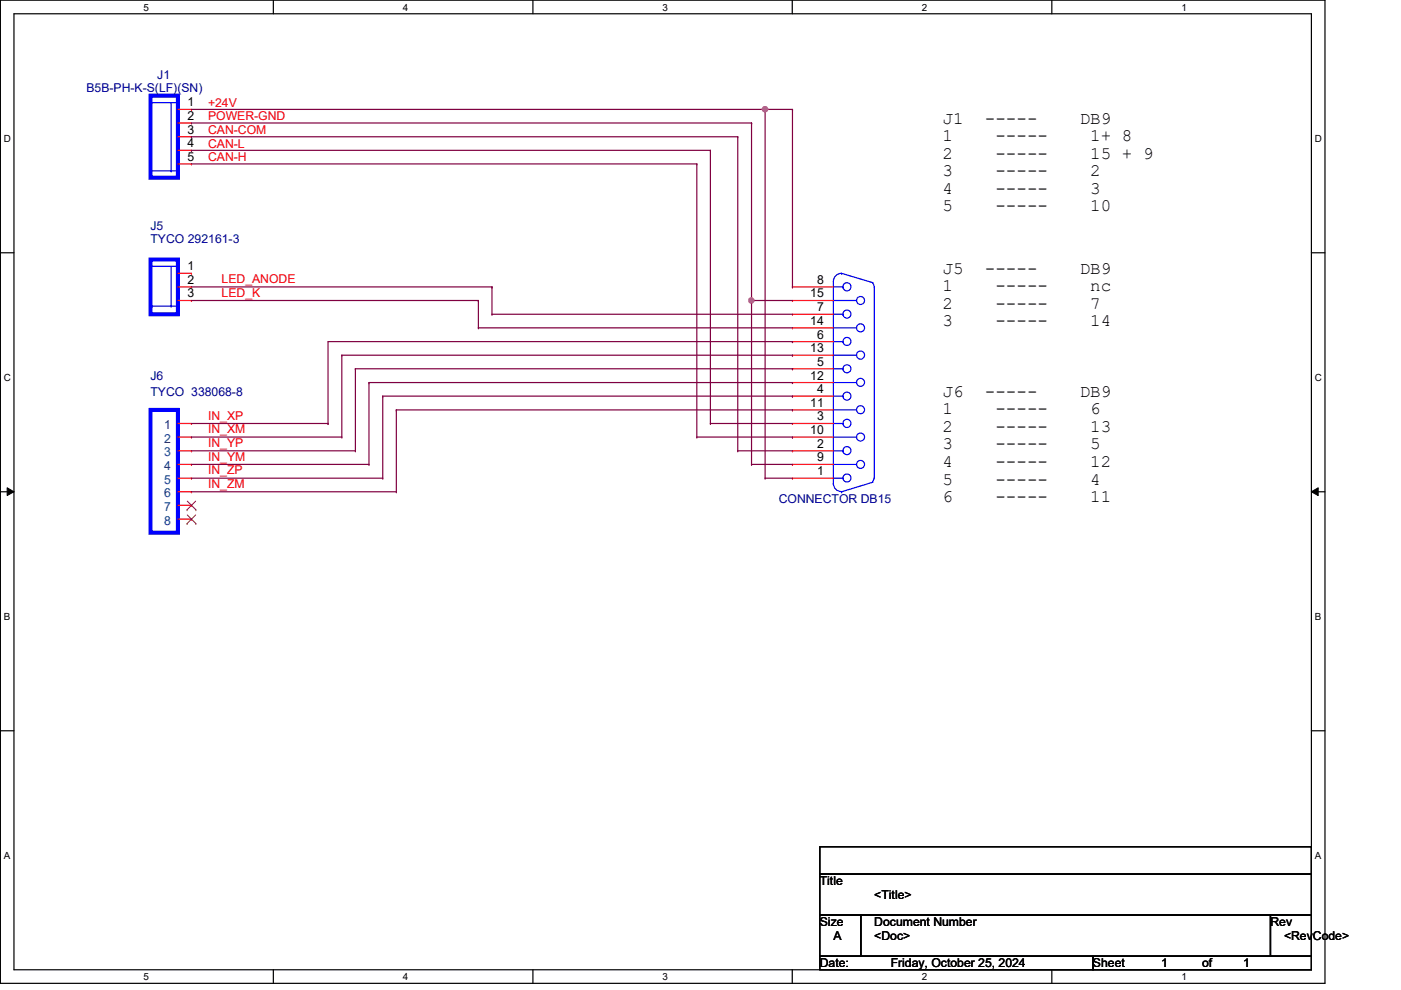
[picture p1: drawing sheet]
<svg xmlns="http://www.w3.org/2000/svg" width="297mm" height="210mm" viewBox="0 0 297 210" stroke-linecap="round" stroke-linejoin="round" font-family="sans-serif">
<path d="M.1 0h280.8v208.5h-280.8zM3 2.9h275v202.7h-275z" fill="none" stroke="#000" stroke-width=".25"/>
<g fill="#fff">
<path d="M30.4 .3h1.2v2.4h-1.2z"/>
<path d="M30.4 205.9h1.2v2.3h-1.2z"/>
</g>
<path d="M58 0v2.9M58 205.6v2.9" fill="none" stroke="#000" stroke-width=".25"/>
<g fill="#fff">
<path d="M85.4 .3h1.2v2.4h-1.2z"/>
<path d="M85.4 205.9h1.2v2.3h-1.2z"/>
</g>
<path d="M113 0v2.9M113 205.6v2.9" fill="none" stroke="#000" stroke-width=".25"/>
<g fill="#fff">
<path d="M140.5 .3h1.1v2.4h-1.1z"/>
<path d="M140.5 205.9h1.1v2.3h-1.1z"/>
</g>
<path d="M168 0v2.9M168 205.6v2.9" fill="none" stroke="#000" stroke-width=".25"/>
<g fill="#fff">
<path d="M195.4 .3h1.2v2.4h-1.2z"/>
<path d="M195.4 205.9h1.2v2.3h-1.2z"/>
</g>
<path d="M223 0v2.9M223 205.6v2.9" fill="none" stroke="#000" stroke-width=".25"/>
<g fill="#fff">
<path d="M250.5 .3h1.1v2.4h-1.1z"/>
<path d="M250.5 205.9h1.1v2.3h-1.1z"/>
<path d="M.8 28.2h1.5v2.4h-1.5z"/>
<path d="M278.8 28.2h1.4v2.4h-1.4z"/>
<path d="M.8 78.9h1.5v2.3h-1.5z"/>
<path d="M278.8 78.9h1.4v2.3h-1.4z"/>
</g>
<path d="M.1 53.6h2.9M278 53.6h2.9" fill="none" stroke="#000" stroke-width=".25"/>
<g fill="#fff">
<path d="M.8 129.6h1.4v2.3h-1.4z"/>
<path d="M278.8 129.6h1.3v2.3h-1.3z"/>
</g>
<path d="M.1 104.3h2.9M278 104.3h2.9" fill="none" stroke="#000" stroke-width=".25"/>
<path d="M1.5 103.4l1.5 .9-1.5 .8zM278 104.3l1.5-.9v1.7z" fill="#000"/>
<path d="M1.5 103.4l1.5 .9-1.5 .8zM278 104.3l1.5-.9v1.7z" fill="none" stroke="#000" stroke-width=".21"/>
<g fill="#fff">
<path d="M.8 180.3h1.4v2.3h-1.4z"/>
<path d="M278.8 180.3h1.3v2.3h-1.3z"/>
</g>
<path d="M.1 154.9h2.9M278 154.9h2.9M173.8 179.5h104.2v5.8h-104.2zM173.8 185.3h104.2v8.7h-104.2zM173.8 194h8.7v8.7h-8.7zM182.5 194h86.9v8.7h-86.9zM269.4 194h8.6v8.7h-8.6zM173.8 202.7h57.9v2.9h-57.9zM231.7 202.7h46.3v2.9h-46.3z" fill="none" stroke="#000" stroke-width=".25"/>
<path d="M31.9 20.3h5.8v17.4h-5.8zM31.9 55h5.8v11.6h-5.8zM31.9 86.9h5.8v26h-5.8z" fill="none" stroke="#00f" stroke-width=".85"/>
<g fill="none" stroke="#00f" stroke-width=".25">
<path d="M31.9 21.8h.1M31.9 36.2h.1M31.9 21.8h5.8M31.9 36.2h5.8M36.3 36.2h.1M36.3 21.8v14.4M31.9 56.5h.1M31.9 56.5h5.8M36.3 56.5v8.4M178.4 58h.1M178.4 58a1.7 1.7 0 0 0-1.7 1.7v42.8M178.4 58l6.7 1.9"/>
<path d="M185 60l.3 .8M32.2 64.9h.1M32.2 64.9h5.5M36.3 64.9h.1M176.7 63.7h.1M176.7 69.5h.1M176.7 75.3h.1M176.7 60.8h2M176.7 63.7h4.9M176.7 66.6h2M176.7 69.5h4.9M176.7 72.4h2"/>
<path d="M176.7 75.3h4.9M176.7 78.2h2M178.7 60.8h.1M178.7 66.6h.1M178.7 72.4h.1M178.7 78.2h.1M185.4 60.8h.1M185.4 60.8v40.6M176.7 81.1h.1M176.7 86.9h.1M176.7 92.7h.1M176.7 98.5h.1"/>
<path d="M176.7 81.1h4.9M176.7 84h2M176.7 86.9h4.9M176.7 89.8h2M176.7 92.7h4.9M176.7 95.6h2M176.7 98.5h4.9M178.7 84h.1M178.7 89.8h.1M178.7 95.6h.1M176.7 102.5h.1M176.7 102.5a1.7 1.7 0 0 0 1.7 1.7"/>
<path d="M176.7 101.4h2M178.4 104.3h.1M178.7 101.4h.1M185.1 102.2l-6.7 2.1M185.3 101.3l-.3 .9"/>
<circle cx="179.6" cy="60.8" r=".86"/>
<circle cx="179.6" cy="72.4" r=".85"/>
<circle cx="179.6" cy="78.2" r=".85"/>
<circle cx="179.6" cy="66.6" r=".85"/>
<circle cx="182.4" cy="75.3" r=".86"/>
<circle cx="182.4" cy="63.7" r=".85"/>
<circle cx="182.4" cy="69.5" r=".85"/>
<circle cx="179.6" cy="89.8" r=".86"/>
<circle cx="179.6" cy="84" r=".85"/>
<circle cx="179.6" cy="95.5" r=".85"/>
<circle cx="182.4" cy="92.7" r=".85"/>
<circle cx="182.4" cy="86.9" r=".85"/>
<circle cx="182.4" cy="98.5" r=".85"/>
<circle cx="182.4" cy="81.1" r=".85"/>
<circle cx="179.6" cy="101.3" r=".85"/>
</g>
<g fill="none" stroke="#f00" stroke-width=".25">
<path d="M37.7 23.2h2.9M37.7 26.1h2.9M37.7 29h2.9M37.7 31.9h2.9M37.7 34.8h2.9M40.6 23.2h.1M40.6 26.1h.1M40.6 29h.1M40.6 31.9h.1M40.6 34.8h.1M37.7 58h2.9M40.6 58h.1"/>
<path d="M37.7 60.8h2.9M37.7 63.7h2.9M40.6 60.8h.1M40.6 63.7h.1M168 60.8h.1M168 63.7h.1M168 66.6h.1M168 69.5h.1M168 72.4h.1M168 75.3h.1M168 78.2h.1M168 60.8h8.7"/>
<path d="M168 63.7h8.7M168 66.6h8.7M168 69.5h8.7M168 72.4h8.7M168 75.3h8.7M168 78.2h8.7M37.7 89.8h2.9M37.7 92.7h2.9M37.7 95.6h2.9M37.7 98.5h2.9M40.6 89.8h.1M40.6 92.7h.1"/>
<path d="M40.6 95.6h.1M40.6 98.5h.1M168 81.1h.1M168 84h.1M168 86.9h.1M168 89.8h.1M168 92.7h.1M168 95.6h.1M168 98.5h.1M168 89.8h8.7M168 92.7h8.7M168 95.6h8.7"/>
<path d="M168 98.5h8.7M168 81.1h8.7M168 84h8.7M168 86.9h8.7M37.7 101.4h2.9M37.7 104.3h2.9M37.7 107.1h2.9M37.7 110.1h2.9M40.6 101.4h.1M40.6 104.3h.1M40.6 107.1h.1M40.6 110.1h.1"/>
<path d="M168 101.4h.1M168 101.4h8.7"/>
</g>
<path d="M39.7 108.1h.1M39.7 111h.1M39.7 106.3l1.8 1.8M39.7 109.2l1.8 1.8M41.5 106.3l-1.8 1.8M41.5 109.2l-1.8 1.8M41.5 108.1h.1M41.5 111h.1" fill="none" stroke="#804000" stroke-width=".21"/>
<path d="M40.6 23.2h121.6M162.2 23.2h.1" fill="none" stroke="#800040" stroke-width=".25"/>
<circle cx="162.2" cy="23.2" r=".56" fill="#f0f"/>
<circle cx="162.2" cy="23.2" r=".56" fill="none" stroke="#f0f" stroke-width=".25"/>
<path d="M40.6 26.1h118.7M159.3 26.1h.1M159.3 26.1v37.6M168 23.2v37.6M168 60.8h.1M162.2 101.4h.1M162.2 101.4h5.8" fill="none" stroke="#800040" stroke-width=".25"/>
<circle cx="159.3" cy="63.7" r=".56" fill="#f0f"/>
<circle cx="159.3" cy="63.7" r=".56" fill="none" stroke="#f0f" stroke-width=".25"/>
<g fill="none" stroke="#800040" stroke-width=".25">
<path d="M40.6 29h.1M40.6 31.9h.1M40.6 29h115.8M40.6 31.9h110M40.6 34.8h107.1M147.7 34.8h.1M147.7 34.8v57.9M150.6 31.9h.1M150.6 31.9v57.9M156.4 29h.1M156.4 29v66.6M162.2 23.2h.1"/>
<path d="M162.2 23.2v78.2M162.2 23.2h5.8M168 23.2h.1M40.6 63.7h60.8M40.6 60.8h63.7M72.5 75.3h.1M72.5 75.3v17.4M72.5 75.3h95.5M75.4 78.2h.1M75.4 78.2v17.4M75.4 78.2h92.6M101.4 63.7h.1"/>
<path d="M101.4 69.5h.1M101.4 69.5h66.6M101.4 63.7v5.8M104.3 60.8h.1M104.3 66.6h.1M104.3 66.6h63.7M104.3 60.8v5.8M159.3 63.7h.1M159.3 63.7h8.7M159.3 63.7v34.8M168 72.4h.1M168 75.3h.1"/>
<path d="M168 78.2h.1M168 72.4h-98.4v17.4M40.6 98.5h37.6M40.6 95.6h34.8M40.6 89.8h29M40.6 92.7h31.9M69.6 89.8h.1M72.5 92.7h.1M75.4 95.6h.1M78.2 98.5h.1M78.2 81.1h.1M78.2 81.1v17.4"/>
<path d="M78.2 81.1h89.8M81.1 84h.1M81.1 84v17.4M81.1 84h86.9M84 86.9h.1M84 86.9v17.4M84 86.9h84M147.7 92.7h.1M147.7 92.7h20.3M150.6 89.8h.1M150.6 89.8h17.4M156.4 95.6h.1"/>
<path d="M156.4 95.6h11.6M159.3 98.5h.1M159.3 98.5h8.7M168 92.7h.1M168 81.1h.1M168 84h.1M168 86.9h.1M40.6 101.4h40.5M40.6 104.3h43.4M81.1 101.4h.1M84 104.3h.1"/>
</g>
<circle cx="162.2" cy="23.2" r=".56" fill="#f0f"/>
<circle cx="162.2" cy="23.2" r=".56" fill="none" stroke="#f0f" stroke-width=".25"/>
<circle cx="159.3" cy="63.7" r=".56" fill="#f0f"/>
<circle cx="159.3" cy="63.7" r=".56" fill="none" stroke="#f0f" stroke-width=".25"/>
<g font-size="3.7">
<text x="199.9" y="26.2">J1</text>
<text x="199.9" y="29.9">1</text>
<text x="208.8" y="26.2">-----</text>
<text x="211" y="29.9">-----</text>
<text x="228.9" y="26.2">DB9</text>
<text x="231.2" y="29.9">1+ 8</text>
<text x="199.9" y="33.7">2</text>
<text x="211" y="33.7">-----</text>
<text x="231.2" y="33.7">15 + 9</text>
<text x="199.9" y="37.4">3</text>
<text x="199.9" y="41.1">4</text>
<text x="211" y="37.4">-----</text>
<text x="211" y="41.1">-----</text>
<text x="231.2" y="37.4">2</text>
<text x="231.2" y="41.1">3</text>
<text x="199.9" y="44.8">5</text>
<text x="211" y="44.8">-----</text>
<text x="231.2" y="44.8">10</text>
<text x="199.9" y="58">J5</text>
<text x="208.8" y="58">-----</text>
<text x="228.9" y="58">DB9</text>
<text x="199.9" y="61.8">1</text>
<text x="199.9" y="65.5">2</text>
<text x="211" y="61.8">-----</text>
<text x="211" y="65.5">-----</text>
<text x="231.2" y="61.8">nc</text>
<text x="231.2" y="65.5">7</text>
<text x="199.9" y="69.2">3</text>
<text x="211" y="69.2">-----</text>
<text x="231.2" y="69.2">14</text>
<text x="199.9" y="84.1">J6</text>
<text x="199.9" y="87.8">1</text>
<text x="208.8" y="84.1">-----</text>
<text x="211" y="87.8">-----</text>
<text x="228.9" y="84.1">DB9</text>
<text x="231.2" y="87.8">6</text>
<text x="199.9" y="91.6">2</text>
<text x="199.9" y="95.3">3</text>
<text x="211" y="91.6">-----</text>
<text x="211" y="95.3">-----</text>
<text x="231.2" y="91.6">13</text>
<text x="231.2" y="95.3">5</text>
<text x="199.9" y="99">4</text>
<text x="211" y="99">-----</text>
<text x="231.2" y="99">12</text>
<text x="199.9" y="102.7">5</text>
<text x="199.9" y="106.5">6</text>
<text x="211" y="102.7">-----</text>
<text x="211" y="106.5">-----</text>
<text x="231.2" y="102.7">4</text>
<text x="231.2" y="106.5">11</text>
</g>
<g font-size="2.6" fill="#000080">
<text x="33.4" y="16.8">J1</text>
<text x="18.3" y="19.4">B5B-PH-K-S(LF)(SN)</text>
<text x="31.9" y="48.7">J5</text>
<text x="31.9" y="51.6">TYCO 292161-3</text>
<text x="31.9" y="80.5">J6</text>
<text x="31.9" y="84">TYCO 338068-8</text>
<text x="165.1" y="106.6">CONNECTOR DB15</text>
</g>
<g font-size="2.6">
<text x="39.7" y="22.6">1</text>
<text x="39.7" y="25.4">2</text>
<text x="39.7" y="28.4">3</text>
<text x="39.7" y="31.2">4</text>
<text x="39.7" y="34.1">5</text>
<text x="39.7" y="57.3">1</text>
<text x="39.7" y="60.2">2</text>
<text x="39.7" y="63.1">3</text>
<text x="171.8" y="63.1">15</text>
<text x="173.2" y="60.2">8</text>
<text x="173.2" y="66">7</text>
<text x="171.8" y="68.9">14</text>
<text x="173.2" y="71.8">6</text>
<text x="171.8" y="74.7">13</text>
<text x="173.2" y="77.6">5</text>
<text x="171.8" y="80.5">12</text>
<text x="173.2" y="83.4">4</text>
<text x="171.8" y="86.3">11</text>
<text x="173.2" y="89.2">3</text>
<text x="171.8" y="92">10</text>
<text x="173.2" y="95">2</text>
<text x="173.2" y="97.8">9</text>
<text x="173.2" y="100.8">1</text>
<text x="173.8" y="187.7">Title</text>
<text x="185.4" y="190.6">&lt;Title&gt;</text>
<text x="173.8" y="196.3">Size</text>
<text x="185.4" y="196.3">Document Number</text>
<text x="269.4" y="196.3">Rev</text>
<text x="176.7" y="199.3">A</text>
<text x="185.4" y="199.3">&lt;Doc&gt;</text>
<text x="272.2" y="199.3">&lt;RevCode&gt;</text>
<text x="173.8" y="205.1">Date:</text>
<text x="188.8" y="205.1">Friday, October 25, 2024</text>
<text x="231.7" y="205.1">Sheet</text>
<text x="246.2" y="205.1">1</text>
<text x="254.9" y="205.1">of</text>
<text x="263.6" y="205.1">1</text>
</g>
<g font-size="2.6" fill="#f00">
<text x="44.1" y="22.6">+24V</text>
<text x="44.1" y="25.5">POWER-GND</text>
<text x="44.1" y="28.4">CAN-COM</text>
<text x="44.1" y="31.3">CAN-L</text>
<text x="44.1" y="34.2">CAN-H</text>
<text x="47" y="60">LED_ANODE</text>
<text x="47" y="62.9">LED_K</text>
<text x="44.1" y="89">IN_XP</text>
<text x="44.1" y="91.9">IN_XM</text>
<text x="44.1" y="94.8">IN_YP</text>
<text x="44.1" y="97.7">IN_YM</text>
<text x="44.1" y="100.6">IN_ZP</text>
<text x="44.1" y="103.5">IN_ZM</text>
</g>
<g font-size="2.6" fill="#004080">
<text x="34.8" y="91">1</text>
<text x="34.8" y="93.9">2</text>
<text x="34.8" y="96.8">3</text>
<text x="34.8" y="99.7">4</text>
<text x="34.8" y="102.6">5</text>
<text x="34.8" y="105.5">6</text>
<text x="34.8" y="108.3">7</text>
<text x="34.8" y="111.3">8</text>
</g>
<g font-size="2.1">
<text x="30.4" y="2.2">5</text>
<text x="85.4" y="2.2">4</text>
<text x="140.5" y="2.2">3</text>
<text x="195.4" y="2.2">2</text>
<text x="250.5" y="2.2">1</text>
<text x=".8" y="30.1">D</text>
<text x="278.8" y="30.1">D</text>
<text x=".8" y="80.8">C</text>
<text x="278.8" y="80.8">C</text>
<text x=".8" y="131.5">B</text>
<text x="278.8" y="131.5">B</text>
<text x=".8" y="182.2">A</text>
<text x="278.8" y="182.2">A</text>
<text x="30.4" y="207.8">5</text>
<text x="85.4" y="207.8">4</text>
<text x="140.5" y="207.8">3</text>
<text x="195.4" y="207.8">2</text>
<text x="250.5" y="207.8">1</text>
</g>
</svg>
